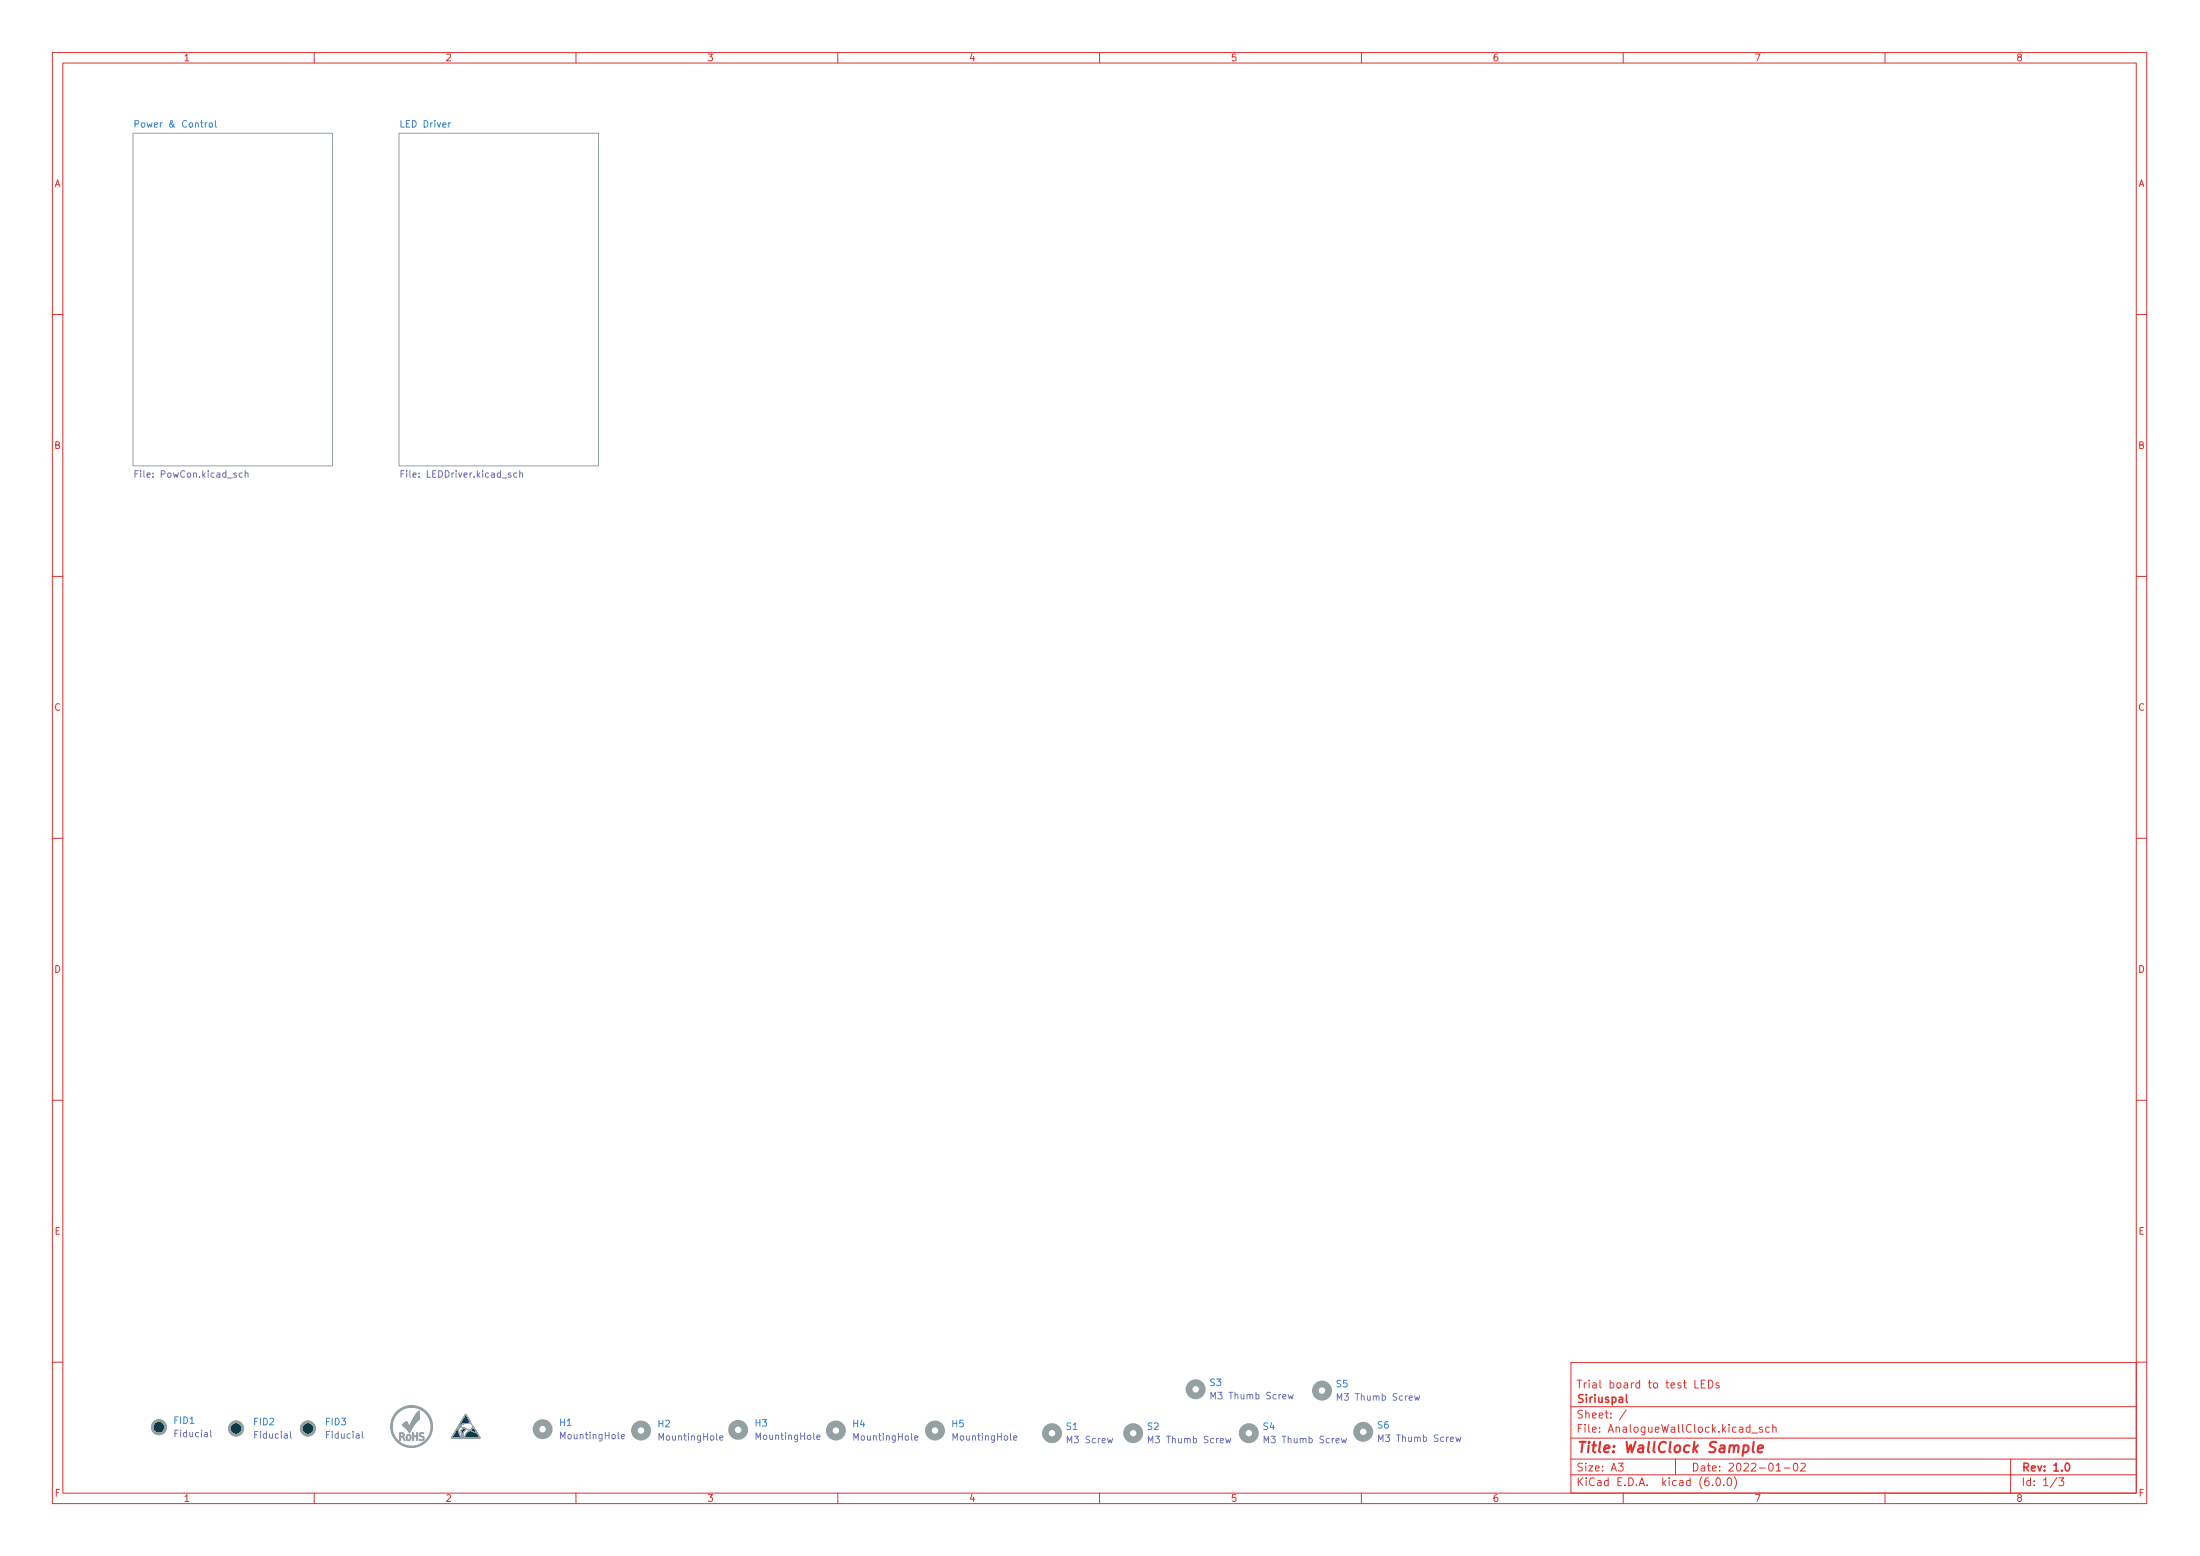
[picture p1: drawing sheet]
<svg xmlns="http://www.w3.org/2000/svg" width="420mm" height="297mm" viewBox="0 0 420 297" stroke-linecap="round" stroke-linejoin="round" font-family="sans-serif">
<g fill="none" stroke="#dc322f" stroke-width=".19">
<path d="M10 10h400v277h-400zM12 12h396v273h-396zM60 10v2M110 10v2M160 10v2M210 10v2M260 10v2M310 10v2M360 10v2M10 60h2M408 60h2M10 110h2"/>
<path d="M408 110h2M10 160h2M408 160h2M10 210h2M408 210h2M10 260h2M300 278.5h108M300 274.5h108M300 268.5h108M300 260.1h108v24.9h-108zM309.1 279.3h.9l-.5 .6 .4 .1v.7l-.2 .1-.6-.1M310.6 269.1l-1.3 2"/>
<path d="M320 278.5v3M323.7 263.5v1.5h.7M324.9 264.2h.5M325.6 263.5h-.7v1.5h.7M326.3 263.5a.76 .76 0 0 1 .8 .7 .76 .76 0 0 1-.8 .8zM328.3 264h-.4l-.2 .2 .1 .2 .5 .1v.4h-.6M334.2 272.5l-.4-.1-.3 .3 .1 .6h.6M334.2 271.9v1.5M334.6 273.6h1.1M336.6 272.5l-.4-.1-.2 .2 .1 .2 .5 .2v.3h-.6M337.9 272.5l-.4-.1-.3 .3 .2 .6h.5M338.6 272.6l.2-.2 .3 .1 .1 .9"/>
<path d="M338.6 271.9v1.5M342.7 279.4l.2-.1a.8 .8 0 0 1 .5 .8 .8 .8 0 0 1-.5 .7 1 1 0 0 1-.2-1.4zM343.9 279.5l.6-.2 .2 .2 .1 .2-1 1.1h1M384 278.5v6.5M408 260h2M60 285v2M110 285v2M160 285v2M210 285v2M260 285v2M300 281.5h108M310 285v2"/>
<path d="M327.1 283.5v.1M327.9 282.2l.2-.1a.8 .8 0 0 1 .5 .8 .8 .8 0 0 1-.5 .7 1 1 0 0 1-.2-1.4zM329.2 283.5v.1M330.1 282.2l.1-.1a.8 .8 0 0 1 .5 .8 .8 .8 0 0 1-.5 .7 1 1 0 0 1-.1-1.4zM331.2 281.9a1.72 1.72 0 0 1 0 2.3M339.2 280.8h.9M340.7 280.2h1.2M360 285v2M392.9 282l-1.3 2M393.2 282.1h.9l-.5 .6 .5 .1v.7l-.3 .1-.6-.1"/>
</g>
<path d="M310.6 266.2v1.3l.2 .2M394.6 279.4l.2-.1a.8 .8 0 0 1 .5 .8 .8 .8 0 0 1-.5 .7 1 1 0 0 1-.2-1.4z" fill="none" stroke="#dc322f" stroke-width=".3"/>
<path d="M333 276h.8l.2 .3-.1 .6a.66 .66 0 0 1-1 .2M334.9 275.2l-.2 1.8 .3 .2M335.7 276.6l1-.2v-.4h-.8l-.2 1 .2 .2 .6-.1" fill="none" stroke="#dc322f" stroke-width=".4"/>
<g fill="#fff" stroke="#fff" stroke-width=".19">
<path d="M25.4 25.4h38.1v63.5h-38.1z"/>
<path d="M76.2 25.4h38.1v63.5h-38.1z"/>
</g>
<path d="M25.4 25.4h38.1v63.5h-38.1zM76.2 25.4h38.1v63.5h-38.1zM88.9 270l.9 1.4a1.64 1.64 0 0 1-1.4 .4l-.4 .4a1.08 1.08 0 0 0-.2 1.6l.2 .5h.2v-.4l-.1-.8 .2-.3a.31 .31 0 0 1 .5-.1 .31 .31 0 0 1-.2 .5 .92 .92 0 0 0-.2 1.1h.2a2.91 2.91 0 0 1 1.4-1.5l.4-.4 1.2 2.1h-5.3z" fill="none" stroke="#93a1a1" stroke-width=".19"/>
<path d="M25.8 23.7l.6-.1 .1-.2-.1-.3-.6-.1v1.3M40.1 23.5l.3-.1 .2 .3v.3l-.2 .3-.3-.1-.2-.2zM41.1 23v1.1l.2 .2M86.1 23.4l-.4 .3" fill="none" stroke="#268bd2" stroke-width=".19"/>
<g fill="none" stroke="#6c71c4" stroke-width=".19">
<path d="M25.8 90.5h.4M26.4 89.8h-.6v1.3M46.3 90.3h-.4l-.2 .2 .1 .6h.5M46.8 90.4l.2-.1h.3l.1 .8M46.8 89.8v1.3M76.6 90.5h.4M77.2 89.8h-.6v1.3M98.7 90.3h-.3l-.3 .2 .1 .6h.5M99.3 90.4l.1-.1h.3l.1 .8M99.3 89.8v1.3M40.2 273v1.1l.2 .2M55.5 273.3v1.1l.2 .2"/>
<path d="M69.2 273.3v1.1l.2 .2M118.7 274.3l.6-.2-.1-.2-.3-.1-.2 .2v.6h.5M137.5 274.5l.6-.1-.1-.3h-.3l-.2 .2v.6h.5M156 274.4l.6-.1v-.3h-.4l-.2 .1 .1 .6h.5M174.7 274.5l.6-.1-.1-.3h-.3l-.2 .2v.6h.5M193.6 274.5l.6-.1-.1-.3h-.3l-.2 .2 .1 .6h.4M211.5 274.6l.3 .8 .2-.6 .2 .6 .3-.8M219.3 275.4v-1.2l.5 .9 .4-.9v1.2M231.3 267.1v-1.3l.4 .9 .4-.9v1.3M234.1 274.6l.2 .8 .3-.6 .2 .6 .3-.8M241.4 275.4v-1.2l.5 .9 .4-.9v1.2M246 266.2l.3 .9 .2-.6 .2 .6 .3-.9"/>
<path d="M255.4 267.3v-1.3l.4 .9 .4-.9v1.3M256.2 274.6l.2 .8 .3-.6 .2 .6 .3-.8M263.3 275.2v-1.3l.4 .9 .4-.9v1.3M270.2 266.5l.2 .8 .2-.6 .3 .6 .2-.8M278 274.3l.3 .9 .2-.6 .3 .6 .2-.9"/>
</g>
<g fill="none" stroke="#93a1a1" stroke-width="1.3">
<circle cx="103.6" cy="272.8" r="1.27"/>
<circle cx="122.4" cy="273.1" r="1.27"/>
<circle cx="141" cy="273" r="1.27"/>
<circle cx="159.6" cy="273.1" r="1.27"/>
<circle cx="178.6" cy="273.1" r="1.27"/>
<circle cx="200.9" cy="273.6" r="1.27"/>
<circle cx="216.4" cy="273.6" r="1.27"/>
<circle cx="228.3" cy="265.2" r="1.27"/>
<circle cx="238.5" cy="273.6" r="1.27"/>
<circle cx="252.5" cy="265.5" r="1.27"/>
<circle cx="260.4" cy="273.3" r="1.27"/>
</g>
<g fill="#073642" stroke="#073642" stroke-width=".19">
<path d="M88.9 270l.9 1.4a1.64 1.64 0 0 1-1.4 .4l-.4 .4a1.08 1.08 0 0 0-.2 1.6l.2 .5h.2v-.4l-.1-.8 .2-.3a.31 .31 0 0 1 .5-.1 .31 .31 0 0 1-.2 .5 .92 .92 0 0 0-.2 1.1h.2a2.91 2.91 0 0 1 1.4-1.5l.4-.4 1.2 2.1h-5.3z"/>
<circle cx="45.1" cy="272.7" r="1.27"/>
<circle cx="30.4" cy="272.5" r="1.27"/>
<circle cx="58.8" cy="272.7" r="1.27"/>
</g>
<path d="M87.6 272.2l3.5 1.4M88.9 270l2.8 4.5h-5.5z" fill="none" stroke="#93a1a1" stroke-width=".25"/>
<g fill="#93a1a1" stroke="#93a1a1" stroke-width=".19">
<path d="M78.8 273.5h.2v.6h.6v-.6h.2v1.5h-.2v-.7h-.6v.7h-.2z"/>
<path d="M77.7 274a.53 .53 0 0 1 .7 .1 .53 .53 0 0 1 0 .7 .53 .53 0 0 1-.8-.1v-.3h.2a.34 .34 0 0 0 .4 .5 .34 .34 0 0 0 .1-.6 .3 .3 0 0 0-.4-.3 .3 .3 0 0 0-.1 .4h-.2z"/>
<path d="M76.3 273.5h.1a.49 .49 0 0 1 .7 .1 .49 .49 0 0 1-.1 .6l-.1 .1 .5 .7h-.2l-.1-.2a.52 .52 0 0 0-.6-.5v.7h-.2v-.8h.6l.1-.3-.1-.2-.4-.1v.6h-.2z"/>
<path d="M80.2 273.6l.1-.1a.38 .38 0 0 1 .6 .2 .35 .35 0 0 0-.4-.1 .35 .35 0 0 0-.2 .4l.1 .1a.5 .5 0 0 1 .6 .3 .5 .5 0 0 1-.3 .6 .5 .5 0 0 1-.6-.2v-.1a.37 .37 0 0 0 .5 .2 .37 .37 0 0 0 .1-.5 .52 .52 0 0 1-.5-.2 .52 .52 0 0 1 0-.6z"/>
<path d="M76.9 272l.8-.6 .5 .8 1.1-2 .8-.9v1a.82 .82 0 0 1-.5 1.1l-1.2 1.9a.16 .16 0 0 1-.2 .2 .16 .16 0 0 1-.2-.2z"/>
<path d="M75.8 269.5a4 4 0 0 1 6.3 .8 4 4 0 0 1-2.5 5.9 4 4 0 0 1-5-3.9h.3a3.7 3.7 0 0 0 5.5 3.3 3.7 3.7 0 0 0 .2-6.4 3.7 3.7 0 0 0-5.7 2.9v.2h-.3a3.9 3.9 0 0 1 1.2-2.8z"/>
</g>
<g fill="none" stroke="#93a1a1" stroke-width=".51">
<circle cx="30.4" cy="272.5" r="1.27"/>
<circle cx="45.1" cy="272.7" r="1.27"/>
<circle cx="58.8" cy="272.7" r="1.27"/>
</g>
<text font-size="2.8" fill="#dc322f" x="301" y="277.3">Title: WallClock Sample</text>
<g font-size="2.1" fill="#dc322f">
<text x="301" y="267.8">Siriuspal</text>
<text x="301" y="265">Trial board to test LEDs</text>
<text x="301" y="273.5">File: AnalogueWallClock.kicad_sch</text>
<text x="301" y="270.8">Sheet: /</text>
<text x="301" y="280.9">Size: A3</text>
<text x="323" y="280.9">Date: 2022-01-02</text>
<text x="386" y="280.9">Rev: 1.0</text>
<text x="301" y="283.7">KiCad E.D.A. kicad (6.0.0)</text>
<text x="386" y="283.7">Id: 1/3</text>
</g>
<g font-size="1.8" fill="#dc322f">
<text x="35" y="11.7">1</text>
<text x="85" y="11.7">2</text>
<text x="135" y="11.7">3</text>
<text x="185" y="11.7">4</text>
<text x="235" y="11.7">5</text>
<text x="285" y="11.7">6</text>
<text x="335" y="11.7">7</text>
<text x="385" y="11.7">8</text>
<text x="10.3" y="35.7">A</text>
<text x="408.3" y="35.7">A</text>
<text x="10.3" y="85.7">B</text>
<text x="408.3" y="85.7">B</text>
<text x="10.3" y="135.7">C</text>
<text x="408.3" y="135.7">C</text>
<text x="10.3" y="185.7">D</text>
<text x="408.3" y="185.7">D</text>
<text x="10.4" y="235.7">E</text>
<text x="408.4" y="235.7">E</text>
<text x="10.4" y="285.7">F</text>
<text x="35" y="286.7">1</text>
<text x="85" y="286.7">2</text>
<text x="135" y="286.7">3</text>
<text x="185" y="286.7">4</text>
<text x="235" y="286.7">5</text>
<text x="285" y="286.7">6</text>
<text x="335" y="286.7">7</text>
<text x="385" y="286.7">8</text>
<text x="408.4" y="285.7">F</text>
</g>
<g font-size="1.8" fill="#268bd2">
<text x="26.6" y="24.3">Power &amp; Control</text>
<text x="76.7" y="24.3">LED Driver</text>
<text x="231.1" y="264.6">S3</text>
<text x="255.2" y="264.8">S5</text>
<text x="33.3" y="271.8">FID1</text>
<text x="48.5" y="272.1">FID2</text>
<text x="62.2" y="272.1">FID3</text>
<text x="106.9" y="272.2">H1</text>
<text x="125.7" y="272.5">H2</text>
<text x="144.2" y="272.3">H3</text>
<text x="162.9" y="272.5">H4</text>
<text x="181.8" y="272.5">H5</text>
<text x="203.7" y="273">S1</text>
<text x="219.2" y="273">S2</text>
<text x="241.3" y="273">S4</text>
<text x="263.1" y="272.7">S6</text>
</g>
<g font-size="1.8" fill="#6c71c4">
<text x="26.5" y="91.2">File: PowCon.kicad_sch</text>
<text x="77.3" y="91.2">File: LEDDriver.kicad_sch</text>
<text x="231.8" y="267.1">M3 Thumb Screw</text>
<text x="255.9" y="267.4">M3 Thumb Screw</text>
<text x="33.5" y="274.4">Fiducial</text>
<text x="48.7" y="274.6">Fiducial</text>
<text x="62.5" y="274.6">Fiducial</text>
<text x="107.2" y="274.7">MountingHole</text>
<text x="126" y="275">MountingHole</text>
<text x="144.6" y="274.9">MountingHole</text>
<text x="163.3" y="275">MountingHole</text>
<text x="182.2" y="275">MountingHole</text>
<text x="204" y="275.5">M3 Screw</text>
<text x="219.9" y="275.5">M3 Thumb Screw</text>
<text x="242" y="275.5">M3 Thumb Screw</text>
<text x="263.8" y="275.2">M3 Thumb Screw</text>
</g>
</svg>
